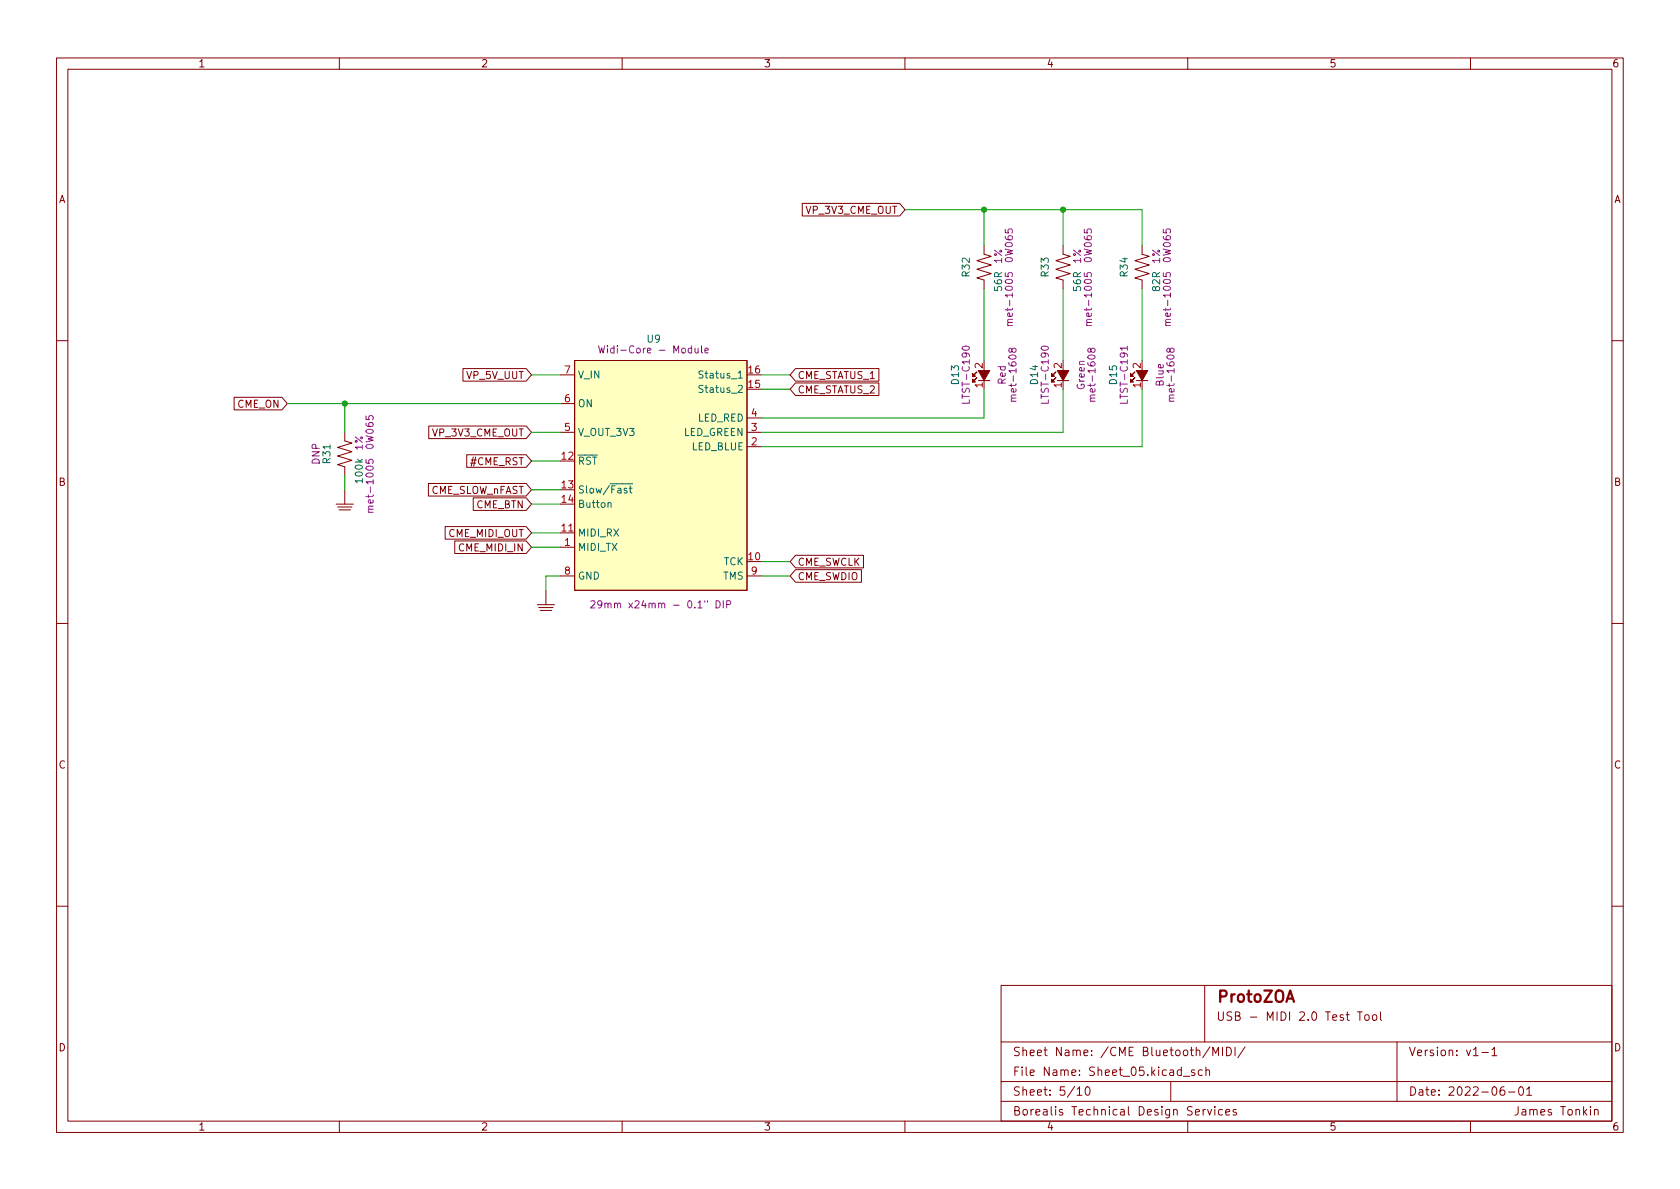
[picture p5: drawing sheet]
<svg xmlns="http://www.w3.org/2000/svg" width="297mm" height="210mm" viewBox="0 0 297 210" stroke-linecap="round" stroke-linejoin="round" font-family="sans-serif">
<g fill="none" stroke="#840000" stroke-width=".18">
<path d="M10 10.2h277v190.1h-277zM12 12.2h273v186.1h-273zM60 10.2v2M110 10.2v2M160 10.2v2M210 10.2v2M260 10.2v2M141.8 36h17.3l.9 1.1-.9 1.1h-17.3zM174 43.4v1.6l1.3 .3-2.6 .8 2.6 .8-2.6 .7 2.6 .8-2.6 .7 1.3 .4v1.5M188 43.4v1.6l1.2 .3-2.5 .8 2.5 .8-2.5 .7 2.5 .8-2.5 .7 1.3 .4v1.5M201.9 43.4v1.6l1.3 .3-2.5 .8 2.5 .8-2.5 .7 2.5 .8-2.5 .7 1.2 .4v1.5M10 60.2h2"/>
<path d="M41.4 70.3h8.4l1 1.1-1 1.1h-8.4zM61 76.4v1.6l1.2 .4-2.5 .7 2.5 .8-2.5 .7 2.5 .8-2.5 .8 1.3 .3v1.6M75.8 75.3h17.2l1 1.1-1 1.2h-17.2zM81.9 65.2h11.1l1 1.1-1 1.1h-11.1zM99.1 76.4h2.5M99.1 71.4h2.5M99.1 66.3h2.5M101.6 63.7h30.5v40.7h-30.5zM132.1 79h2.5M132.1 76.4h2.5M132.1 73.9h2.5M140.7 65.2h14.7v2.2h-14.7l-1-1.1z"/>
<path d="M140.7 67.7h14.7v2.2h-14.7l-1-1.1zM173 67.3h2M186.9 67.3h2.1M200.9 67.3h2M285 60.2h2M59.4 89.1h3.1M59.7 89.7h2.5M59.9 90.2h2.1M61 86.6v2.5M75.7 85.5h17.3l1 1.1-1 1.1h-17.3zM78.7 93.1h14.3l1 1.1-1 1.1h-14.3zM80.4 95.7h12.6l1 1.1-1 1.1h-12.6z"/>
<path d="M82.5 80.4h10.5l1 1.1-1 1.1h-10.5zM83.7 88h9.3l1 1.1-1 1.2h-9.3zM99.1 96.8h2.5M99.1 94.2h2.5M140.7 98.2h12v2.2h-12l-1-1.1zM10 110.2h2M95 106.9h3M95.2 107.4h2.6M95.5 107.9h2M96.5 104.4v2.5M99.1 101.8h2.5M132.1 101.8h2.5"/>
<path d="M140.7 100.7h11.6v2.3h-11.6l-1-1.2zM285 110.2h2M10 160.2h2M177 174.3h108v24h-108zM213 174.3v10M240 178.9h.9M240.4 178.9v1.5M241.4 179.5l.4-.1 .3 .3v.4l-.3 .3h-.4l-.1-.3v-.4zM242.7 179.6l.2-.2 .5 .2v.5l-.1 .3h-.4l-.2-.1zM244.1 178.9v1.3l.2 .2M285 160.2h2M60 198.3v2"/>
<path d="M110 198.3v2M160 198.3v2M177 194.8h108M177 191.3h108M177 184.3h108M190.4 192.6l.5-.4v1.5M190.4 193.7h.9M192.1 192.3l.1-.1a.81 .81 0 0 1 .6 .6 .81 .81 0 0 1-.3 .8l-.1 .1a.81 .81 0 0 1-.6-.6 .81 .81 0 0 1 .3-.8zM207 191.3v3.5M209.2 190.3h1.2M210 198.3v2M211.2 189.3l-.3-.1-.3 .2 .1 .2 .5 .2v.3h-.6"/>
<path d="M212.6 189.3l-.5-.1-.2 .3v.4l.1 .2h.6M212.7 196.2v1M213.1 196.2l-.2 .1-.2 .2M213.2 189.3l.2-.1 .4 .1 .1 .9M213.2 188.7v1.5M213.5 196.2l.4 1 .3-1M213.9 185.1l-1.3 1.9M214.4 186.7v-1.5l.5 1.1 .5-1.1v1.5M214.8 195.7v.1M214.8 196.2v1M216.1 196.3l-.4-.1-.3 .3v.4l.2 .2h.5M216.1 185.2v1.5"/>
<path d="M216.7 196.7l.7-.2v-.2l-.5-.1-.2 .2 .1 .7h.6M216.9 185.2a.76 .76 0 0 1 .8 .7 .76 .76 0 0 1-.8 .8zM218.4 185.2v1.5M218.6 196.3l-.4-.1-.2 .2 .1 .2 .5 .2v.3h-.6M220.1 185.1l-1.2 1.9M247 184.3v10.5M260 198.3v2M262 186.1h1.1M263.8 185.6l.4-.4v1.5M263.8 186.7h.9M265.9 192.2a.59 .59 0 0 0-.7 .6v.6l.2 .2 .4 .1 .2-.2 .1-.5-.2-.2h-.4l-.3 .2M266.7 193.1h1.2"/>
<path d="M268.4 195.7v1.1a.48 .48 0 0 1-.5 .4M268.7 192.3l.2-.1a.8 .8 0 0 1 .5 .7 .8 .8 0 0 1-.5 .8 .99 .99 0 0 1-.2-1.4zM269.9 192.6l.5-.4v1.5M269.9 193.7h.9"/>
</g>
<g fill="#840000" stroke="#840000" stroke-width=".18">
<path d="M186.9 65.5h2.1l-1 1.8z"/>
<path d="M185.9 67.1l.5 .5h-.5l.8-.8-.8 .8z"/>
<path d="M185.9 66l.5 .5h-.5l.8-.7-.8 .7z"/>
<path d="M173 65.5h2l-1 1.8z"/>
<path d="M172 67.1l.5 .5h-.5l.7-.8-.7 .8z"/>
<path d="M172 66l.5 .5h-.5l.7-.7-.7 .7z"/>
<path d="M200.9 65.5h2l-1 1.8z"/>
<path d="M199.9 67.1l.5 .5h-.5l.8-.8-.8 .8z"/>
<path d="M199.9 66l.5 .5h-.5l.8-.7-.8 .7z"/>
</g>
<g fill="none" stroke="#840084" stroke-width=".18">
<path d="M177.7 48.3v.6h.6l-.1-.2 .1-.4 .2-.1 .4 .1 .1 .1-.1 .5M178.2 57.6h.8M179 57l-.8 .1v.3l.1 .2M191.7 48.3v.6h.6l-.1-.2 .1-.4 .1-.1 .5 .1 .1 .1-.1 .5M192.1 57.6h.9M193 57l-.8 .1-.1 .3 .2 .2M205.7 48.3v.6h.6l-.1-.2v-.4l.2-.1 .4 .1 .1 .1-.1 .5M206.1 57.6h.8M206.9 57l-.7 .1-.1 .3 .1 .2M105.8 61.1l.3 1.3 .3-.9 .2 .9 .3-1.3M122.9 61.6v.8h.4l.1-.1M123.4 61.6v.8"/>
<path d="M124 61.1v1.1l.2 .2M124.6 62l.6-.1v-.3h-.4l-.2 .2 .1 .6h.5M170.2 61.3a.69 .69 0 0 1 1.2 .3 .72 .72 0 0 1-1.3-.1zM178.8 70.9h.8M178.9 61.8l.3-.2h.2l.2 .2v.4l-.4 .1-.2-.1-.2-.6h-.2l-.2 .1v.4l.1 .1 .2 .1 .2-.2M179.6 70.4l-.7 .1-.1 .3 .1 .1M184.2 61.3a.69 .69 0 0 1 1.2 .3 .72 .72 0 0 1-1.3-.1zM192.8 70.9h.8M192.9 61.8l.2-.2h.3l.2 .2v.4l-.5 .1-.2-.1-.1-.6h-.2l-.2 .1-.1 .4 .2 .1 .1 .1 .3-.2M193.6 70.4l-.8 .1v.3l.1 .1M199.3 61.2v.7M206.7 70.9h.9"/>
<path d="M206.9 61.8l.2-.2h.2l.3 .2-.1 .4-.4 .1-.2-.1-.2-.6h-.1l-.2 .1-.1 .4 .1 .1 .2 .1 .3-.2M207.6 70.4l-.8 .1-.1 .3 .2 .1M64.7 81.3v.6h.6l-.1-.1 .1-.5 .1-.1 .5 .1 .1 .2-.1 .4M65.1 90.6h.9M66 90l-.8 .1-.1 .3 .2 .2M104.5 106.4l.5-.2 .2 .4-.8 .9h.8M106.4 106.8l-.2 .2h-.4l-.1-.2 .1-.5 .4-.1 .1 .2a.84 .84 0 0 1-.3 1.1h-.2M126.6 106.2a.64 .64 0 0 1 .7 .7 .64 .64 0 0 1-.7 .6zM127.9 106.2v1.3M128.5 106.9l.6-.1 .1-.1-.1-.3-.6-.2v1.3"/>
</g>
<path d="M101.6 63.7h30.5v40.7h-30.5z" fill="#ffffc2" stroke="#ffffc2" stroke-width=".18"/>
<path d="M124.3 68.2l-.5-.1-.2 .2v.3l.6 .3 .1 .3-.2 .2-.5-.1M124.3 65.7l-.5-.1-.2 .1v.4l.6 .2 .1 .3-.2 .3-.5-.1M107.5 89l.2-.1h.3l.1 .8" fill="none" stroke="#006464" stroke-width=".18"/>
<g fill="none" stroke="#009600" stroke-width=".18">
<path d="M160 37.1h41.9v6.3M174 37.1v6.3M188 37.1v6.3M174 51v12.7M188 51v12.7M201.9 51v12.7M50.8 71.4h48.3M61 71.4v5M94 66.3h5.1M94 76.4h5.1M134.6 68.8h5.1M134.6 66.3h5.1"/>
<path d="M174 68.8v5.1h-39.4M188 68.8v7.6h-53.4M201.9 68.8v10.2h-67.3M61 84.1v2.5M94 89.1h5.1M94 96.8h5.1M94 81.5h5.1M94 86.6h5.1M94 94.2h5.1M134.6 99.3h5.1M99.1 101.8h-2.6v2.6M134.6 101.8h5.1"/>
</g>
<g fill="#009600" stroke="#009600" stroke-width=".18">
<circle cx="61" cy="71.4" r=".46"/>
<circle cx="174" cy="37.1" r=".46"/>
<circle cx="188" cy="37.1" r=".46"/>
</g>
<text font-size="2.8" fill="#840000" x="215" y="177.3">ProtoZOA</text>
<g font-size="2.1" fill="#840000">
<text x="215" y="180.5">USB - MIDI 2.0 Test Tool</text>
<text x="179" y="190.3">File Name: Sheet_05.kicad_sch</text>
<text x="179" y="186.8">Sheet Name: /CME Bluetooth/MIDI/</text>
<text x="249" y="186.8">Version: v1-1</text>
<text x="179" y="193.8">Sheet: 5/10</text>
<text x="179" y="197.3">Borealis Technical Design Services</text>
<text x="249" y="193.8">Date: 2022-06-01</text>
<text x="269.1" y="197.3">James Tonkin</text>
</g>
<g font-size="1.8" fill="#840000">
<text x="35" y="11.9">1</text>
<text x="85" y="11.9">2</text>
<text x="135" y="11.9">3</text>
<text x="185" y="11.9">4</text>
<text x="235" y="11.9">5</text>
<text x="285" y="11.9">6</text>
<text x="10.3" y="35.9">A</text>
<text x="285.3" y="35.9">A</text>
<text x="142.6" y="37.8">VP_3V3_CME_OUT</text>
<text x="82.6" y="67">VP_5V_UUT</text>
<text x="141" y="67">CME_STATUS_1</text>
<text x="141" y="69.6">CME_STATUS_2</text>
<text x="42" y="72.1">CME_ON</text>
<text x="76.6" y="77.2">VP_3V3_CME_OUT</text>
<text x="83.3" y="82.3">#CME_RST</text>
<text x="10.3" y="85.9">B</text>
<text x="75.8" y="87.3">CME_SLOW_nFAST</text>
<text x="84.2" y="89.9">CME_BTN</text>
<text x="285.3" y="85.9">B</text>
<text x="79.3" y="95">CME_MIDI_OUT</text>
<text x="81.3" y="97.5">CME_MIDI_IN</text>
<text x="141" y="100">CME_SWCLK</text>
<text x="141" y="102.6">CME_SWDIO</text>
<text x="10.3" y="135.9">C</text>
<text x="285.3" y="135.9">C</text>
<text x="10.3" y="185.9">D</text>
<text x="285.3" y="185.9">D</text>
<text x="35" y="199.9">1</text>
<text x="85" y="199.9">2</text>
<text x="135" y="199.9">3</text>
<text x="185" y="199.9">4</text>
<text x="235" y="199.9">5</text>
<text x="285" y="199.9">6</text>
</g>
<g font-size="1.8" fill="#840084">
<text x="177.2" y="46.6" transform="rotate(-90 177.2 46.6)">1%</text>
<text x="179.1" y="46.2" transform="rotate(-90 179.1 46.2)">0W065</text>
<text x="191.1" y="46.6" transform="rotate(-90 191.1 46.6)">1%</text>
<text x="193" y="46.2" transform="rotate(-90 193 46.2)">0W065</text>
<text x="205.1" y="46.6" transform="rotate(-90 205.1 46.6)">1%</text>
<text x="207" y="46.2" transform="rotate(-90 207 46.2)">0W065</text>
<text x="179.1" y="56.7" transform="rotate(-90 179.1 56.7)">met-1005</text>
<text x="193" y="56.7" transform="rotate(-90 193 56.7)">met-1005</text>
<text x="207" y="56.7" transform="rotate(-90 207 56.7)">met-1005</text>
<text x="107.5" y="62.5">Widi-Core - Module</text>
<text x="169.5" y="67.9" transform="rotate(-90 169.5 67.9)">D13</text>
<text x="171.4" y="70.9" transform="rotate(-90 171.4 70.9)">LTST-C190</text>
<text x="177.8" y="68" transform="rotate(-90 177.8 68)">Red</text>
<text x="179.7" y="70.1" transform="rotate(-90 179.7 70.1)">met-1608</text>
<text x="183.5" y="67.9" transform="rotate(-90 183.5 67.9)">D14</text>
<text x="185.4" y="70.9" transform="rotate(-90 185.4 70.9)">LTST-C190</text>
<text x="191.8" y="68.8" transform="rotate(-90 191.8 68.8)">Green</text>
<text x="193.7" y="70.1" transform="rotate(-90 193.7 70.1)">met-1608</text>
<text x="197.5" y="67.9" transform="rotate(-90 197.5 67.9)">D15</text>
<text x="199.4" y="70.9" transform="rotate(-90 199.4 70.9)">LTST-C191</text>
<text x="205.7" y="68.2" transform="rotate(-90 205.7 68.2)">Blue</text>
<text x="207.6" y="70.1" transform="rotate(-90 207.6 70.1)">met-1608</text>
<text x="56.5" y="82.1" transform="rotate(-90 56.5 82.1)">DNP</text>
<text x="64.1" y="79.6" transform="rotate(-90 64.1 79.6)">1%</text>
<text x="66" y="79.2" transform="rotate(-90 66 79.2)">0W065</text>
<text x="66" y="89.8" transform="rotate(-90 66 89.8)">met-1005</text>
<text x="106.8" y="107.6">29mm x24mm - 0.1&quot; DIP</text>
</g>
<g font-size="1.8" fill="#006464">
<text x="171.4" y="48.9" transform="rotate(-90 171.4 48.9)">R32</text>
<text x="177.2" y="51.4" transform="rotate(-90 177.2 51.4)">56R</text>
<text x="185.4" y="48.9" transform="rotate(-90 185.4 48.9)">R33</text>
<text x="191.1" y="51.4" transform="rotate(-90 191.1 51.4)">56R</text>
<text x="199.4" y="48.9" transform="rotate(-90 199.4 48.9)">R34</text>
<text x="205.1" y="51.4" transform="rotate(-90 205.1 51.4)">82R</text>
<text x="114.4" y="60.6">U9</text>
<text x="102.1" y="66.9">V_IN</text>
<text x="124.2" y="69.5">Status_2</text>
<text x="124.2" y="66.9">Status_1</text>
<text x="102.1" y="77.1">V_OUT_3V3</text>
<text x="102.1" y="72">ON</text>
<text x="120.8" y="77.1">LED_GREEN</text>
<text x="123.3" y="74.5">LED_RED</text>
<text x="58.4" y="81.9" transform="rotate(-90 58.4 81.9)">R31</text>
<text x="102.1" y="82.2">~{RST}</text>
<text x="122.2" y="79.6">LED_BLUE</text>
<text x="64.1" y="85.3" transform="rotate(-90 64.1 85.3)">100k</text>
<text x="102.1" y="87.2">Slow/~{Fast}</text>
<text x="102.1" y="89.8">Button</text>
<text x="102.1" y="94.9">MIDI_RX</text>
<text x="102.1" y="97.4">MIDI_TX</text>
<text x="127.9" y="99.9">TCK</text>
<text x="102.1" y="102.5">GND</text>
<text x="127.8" y="102.5">TMS</text>
</g>
<g font-size="1.8" fill="#a90000">
<text x="173.7" y="65.1" transform="rotate(-90 173.7 65.1)">2</text>
<text x="187.7" y="65.1" transform="rotate(-90 187.7 65.1)">2</text>
<text x="201.7" y="65.1" transform="rotate(-90 201.7 65.1)">2</text>
<text x="99.8" y="71.1">6</text>
<text x="99.8" y="66">7</text>
<text x="132.4" y="68.6">15</text>
<text x="132.4" y="66">16</text>
<text x="173.7" y="68.6" transform="rotate(-90 173.7 68.6)">1</text>
<text x="187.7" y="68.6" transform="rotate(-90 187.7 68.6)">1</text>
<text x="201.7" y="68.6" transform="rotate(-90 201.7 68.6)">1</text>
<text x="99.8" y="76.2">5</text>
<text x="132.9" y="76.2">3</text>
<text x="132.9" y="73.7">4</text>
<text x="99.3" y="81.3">12</text>
<text x="132.9" y="78.7">2</text>
<text x="99.3" y="86.4">13</text>
<text x="99.3" y="88.9">14</text>
<text x="99.3" y="94">11</text>
<text x="99.8" y="96.5">1</text>
<text x="99.8" y="101.6">8</text>
<text x="132.4" y="99.1">10</text>
<text x="132.9" y="101.6">9</text>
</g>
</svg>
